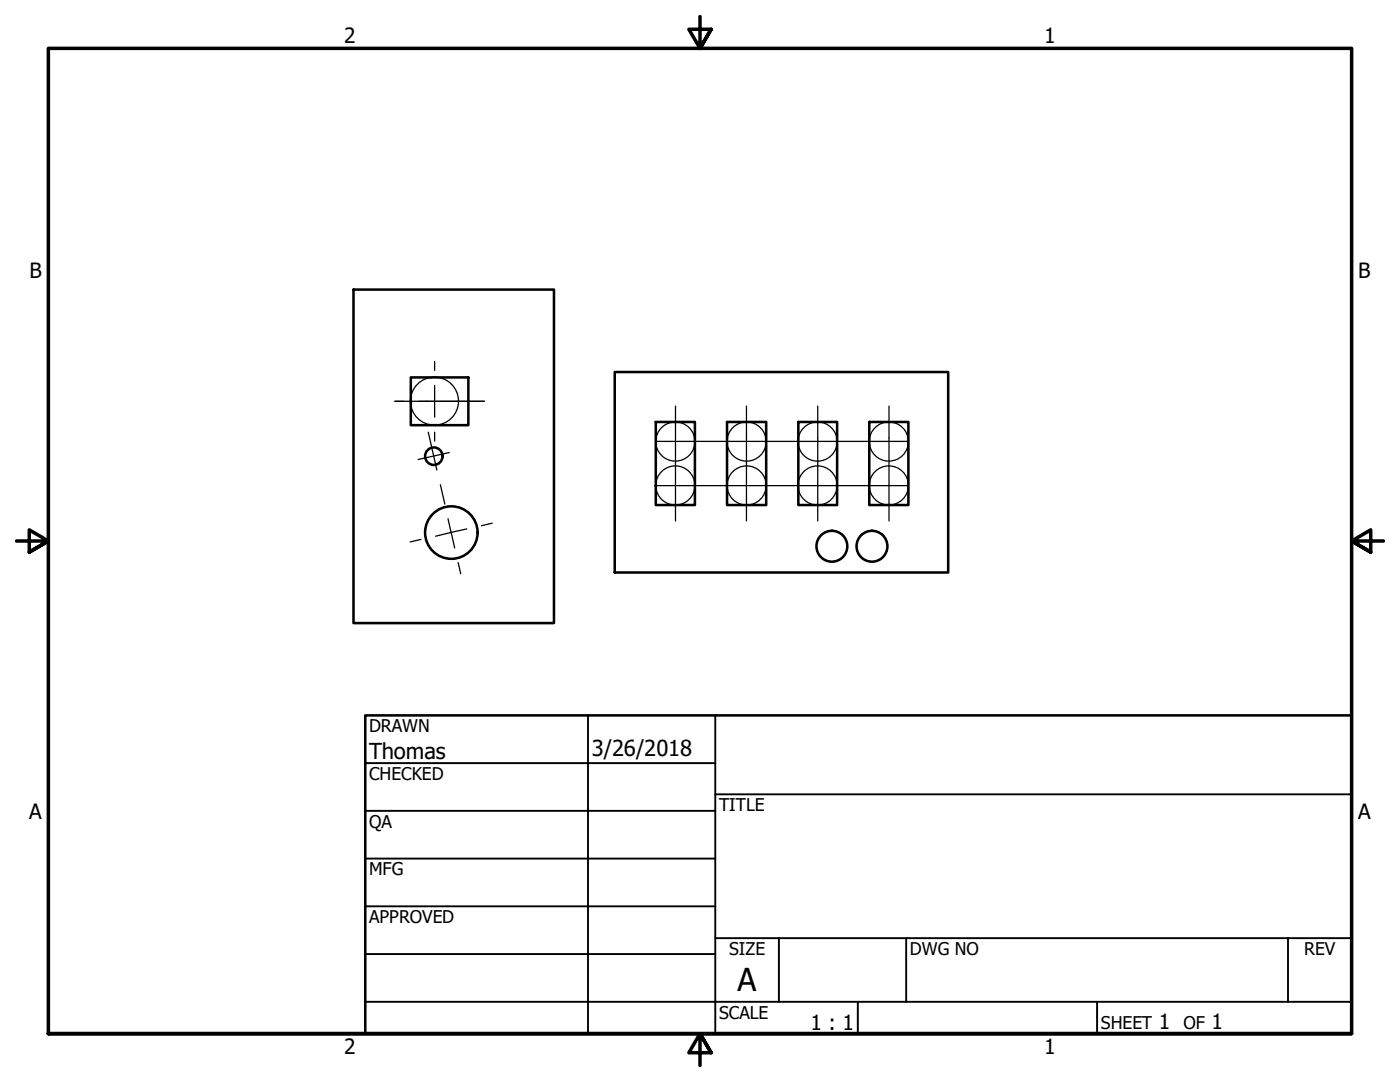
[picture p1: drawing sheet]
<svg xmlns="http://www.w3.org/2000/svg" width="279mm" height="216mm" viewBox="0 0 279 216" stroke-linecap="round" stroke-linejoin="round" font-family="sans-serif">
<!-- layer: Visible (ANSI) -->
<g fill="none" stroke="#000" stroke-width=".51">
<path d="M70.5 57.8h40.1v66.5h-40.1zM82 75.3h11.5v9.5h-11.5zM122.7 74.2h66.5v40h-66.5zM130.9 84.2h7.8v16.6h-7.8zM145.1 84.2h7.8v16.6h-7.8zM159.3 84.2h7.8v16.6h-7.8zM173.5 84.2h7.8v16.6h-7.8z"/>
<circle cx="86.6" cy="91" r="1.75"/>
<circle cx="90.1" cy="106.3" r="5.2"/>
<circle cx="166" cy="109" r="3.1"/>
<circle cx="174" cy="109" r="3.1"/>
</g>
<!-- layer: Border (ANSI) -->
<path d="M139.7 3.3v6.4l-2.2-3.9h4.4l-2.2 3.9 2.2-3.9M3.3 107.9h6.4l-3.9-2.2v4.5l3.9-2.3-3.9 2.3M276.1 107.9h-6.4l3.9-2.2v4.5l-3.9-2.3 3.9 2.3M9.7 206.2v-196.5h260v196.5h-260h260M141.9 210.1l-2.2-3.9 2.2 3.9h-4.4l2.2-3.9v6.4" fill="none" stroke="#000" stroke-width=".7"/>
<!-- layer: Title (ANSI) -->
<g fill="none" stroke="#000" stroke-width=".38">
<path d="M72.9 152.3h69.8M117.3 142.7v63.5M142.7 158.5h127M142.7 142.7v63.5M72.9 161.8h69.8M72.9 171.3h69.8M72.9 199.9h196.8M72.9 180.8h69.8M72.9 190.4h69.8M142.7 187.2h127M155.4 187.2v12.7M171.2 199.9v6.3"/>
<path d="M180.8 187.2v12.7M218.9 199.9v6.3M257 187.2v12.7"/>
</g>
<path d="M72.9 142.7h196.8v63.5h-196.8z" fill="none" stroke="#000" stroke-width=".51"/>
<!-- layer: Sketch Geometry (ANSI) -->
<g fill="none" stroke="#000" stroke-width=".25">
<path d="M130.6 96.9h50.7M130.9 88.1h50.4"/>
<circle cx="86.7" cy="80" r="4.8"/>
<circle cx="134.8" cy="88.1" r="3.9"/>
<circle cx="134.8" cy="96.9" r="3.9"/>
<circle cx="149" cy="96.9" r="3.9"/>
<circle cx="149" cy="88.1" r="3.9"/>
<circle cx="163.2" cy="96.9" r="3.9"/>
<circle cx="163.2" cy="88.1" r="3.9"/>
<circle cx="177.4" cy="96.9" r="3.9"/>
<circle cx="177.4" cy="88.1" r="3.9"/>
</g>
<!-- layer: Centerline (ANSI) -->
<path d="M78.8 80.1h17.8h-11.4M85.5 86.2l1.7 7.6M87.9 96.7l.9 3.9M134.8 81v22.9M149 81v22.9M163.2 81v22.9M177.4 81v22.9M89.4 103.5l.6 2.9M90 106.2l.7 3.1M91.4 112.3l.5 2.2" fill="none" stroke="#000" stroke-width=".25"/>
<!-- layer: Center Mark (ANSI) -->
<path d="M86.7 72.1v1.8M86.7 76.9v6.3M86.7 86.2v1.8M89.7 90.3l-6.3 1.4M84 107.6l-2.1 .5M93.2 105.5l-6.3 1.5M98.2 104.4l-2.1 .5" fill="none" stroke="#000" stroke-width=".25"/>
<text font-size="6.3" x="147.2" y="197.7">A</text>
<g font-size="4.4">
<text x="73.7" y="151.4">Thomas</text>
<text x="118.1" y="150.8">3/26/2018</text>
</g>
<g font-size="4.2">
<text x="68.7" y="8.6">2</text>
<text x="208.4" y="8.6">1</text>
<text x="5.9" y="55.5">B</text>
<text x="271.1" y="55.5">B</text>
<text x="5.8" y="163.4">A</text>
<text x="271" y="163.4">A</text>
<text x="161.7" y="205.5">1 : 1</text>
<text x="231.3" y="205.4">1</text>
<text x="241.8" y="205.4">1</text>
<text x="68.7" y="210.3">2</text>
<text x="208.4" y="210.3">1</text>
</g>
<g font-size="3.5">
<text x="73.7" y="146">DRAWN</text>
<text x="73.7" y="155.6">CHECKED</text>
<text x="143.5" y="161.8">TITLE</text>
<text x="73.7" y="165.2">QA</text>
<text x="73.7" y="174.7">MFG</text>
<text x="73.7" y="184.2">APPROVED</text>
<text x="145.5" y="190.6">SIZE</text>
<text x="181.6" y="190.6">DWG NO</text>
<text x="260.3" y="190.5">REV</text>
<text x="143.5" y="203.3">SCALE</text>
<text x="219.7" y="205.4">SHEET</text>
<text x="236.2" y="205.4">OF</text>
</g>
</svg>
